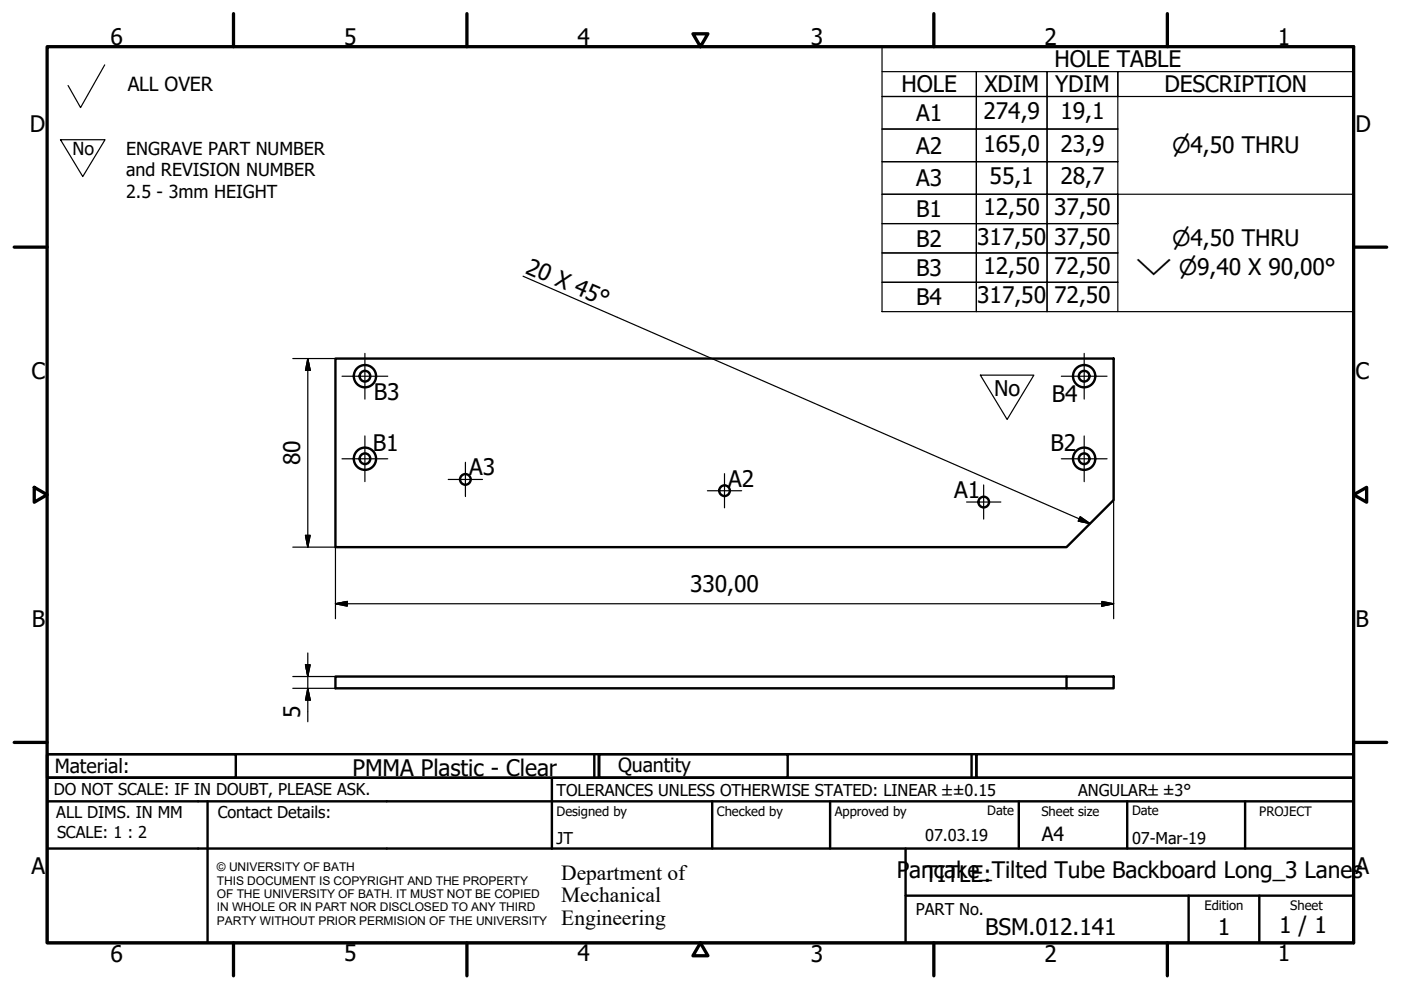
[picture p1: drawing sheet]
<svg xmlns="http://www.w3.org/2000/svg" width="297mm" height="210mm" viewBox="0 0 297 210" stroke-linecap="round" stroke-linejoin="round" font-family="sans-serif">
<!-- layer: Visible (ISO) -->
<g fill="none" stroke="#000" stroke-width=".51">
<path d="M71.1 76h165v30l-10 10h-155zM226.1 143.4h10v2.5h-10zM226.1 143.4h-155v2.5h155"/>
<circle cx="77.4" cy="79.8" r="1.13"/>
<circle cx="77.4" cy="79.8" r="2.36"/>
<circle cx="229.9" cy="79.8" r="2.36"/>
<circle cx="229.9" cy="79.8" r="1.13"/>
<circle cx="77.4" cy="97.3" r="1.13"/>
<circle cx="77.4" cy="97.3" r="2.36"/>
<circle cx="229.9" cy="97.3" r="2.36"/>
<circle cx="229.9" cy="97.3" r="1.13"/>
<circle cx="98.7" cy="101.6" r="1.13"/>
<circle cx="153.6" cy="104" r="1.13"/>
<circle cx="208.6" cy="106.5" r="1.13"/>
</g>
<!-- layer: Border (ISO) -->
<g fill="none" stroke="#000" stroke-width=".7">
<path d="M10 9.9h277v190h-277zM49.5 2.9v7M99 2.9v7M146.9 7.2h3.2l-1.6 2.7zM198 2.9v7M247.5 2.9v7M3 52.4h7M287 52.4h7M7.3 103.3l2.7 1.6-2.7 1.6zM287 104.9l2.8-1.6v3.2zM3 157.4h7M287 157.4h7"/>
<path d="M49.5 199.9v7M99 199.9v7M148.5 199.9l1.6 2.7h-3.2zM198 199.9v7M247.5 199.9v7"/>
</g>
<!-- layer: Title (ISO) -->
<g fill="none" stroke="#000" stroke-width=".51">
<path d="M10 159.9h40v5h-40zM10 159.9h117v5h-117zM126 159.9v5M127 159.9h40v5h-40zM127 159.9h80v5h-80zM206 159.9v5M207 159.9h80v5h-80zM10 169.9v-5h277v5M10 169.9h277v30h-277zM10 179.9h277M44 169.9v30M117 164.9v15"/>
<path d="M151 169.9v10M176 169.9v10M192 179.9v20M216 169.9v10M239 169.9v10M264 169.9v10M192 189.9h95M252 189.9v10M267 189.9v10"/>
</g>
<!-- layer: Symbol (ISO) -->
<g fill="none" stroke="#000" stroke-width=".25">
<path d="M187 15.2h20v5.3h-20h20v6.9h-20h20v6.9h-20h20v6.9h-20h20v6.2h-20h20v6.2h-20h20v6.3h-20h20v6.2v-6.2h15v6.2v-6.2h15v6.2M187 9.9h100v56.2h-100zM207 15.2h15v5.3h-15zM222 15.2h15v5.3h-15zM287 15.2h-50v5.3h50M207 20.5h15v6.9h-15zM207 27.4h15v6.9h-15zM207 34.3h15v6.9h-15zM222 20.5h15v6.9h-15zM222 27.4h15v6.9h-15zM222 34.3h15v6.9h-15zM110.9 58.6l120.2 52.4"/>
<path d="M207 41.2h15v6.2h-15zM207 47.4h15v6.2h-15zM207 53.6h15v6.3h-15zM222 41.2h15v6.2h-15zM222 47.4h15v6.2h-15zM222 53.6h15v6.3h-15zM237 47.4v-6.2h50v6.2M229 109.6l2.1 1.4-2.5-.5z"/>
</g>
<!-- layer: Sketch Geometry (ISO) -->
<path d="M22.2 13.8l-5.1 9-2.7-4.7M12.8 29.6h9.5l-4.8 7.8zM207.9 79.5h11.3l-5.7 9.4z" fill="none" stroke="#000" stroke-width=".25"/>
<path d="M213.5 98.3h.1" fill="none" stroke="#fff" stroke-width=".21"/>
<!-- layer: Center Mark (ISO) -->
<g fill="none" stroke="#000" stroke-width=".25">
<path d="M72.5 79.8h9.7M77.4 74.9v9.7M225 79.8h9.7M229.9 74.9v9.7M72.5 97.3h9.7M77.4 92.4v9.7M98.7 98v7.3M225 97.3h9.7M229.9 92.4v9.7M95 101.7h7.3M150 104h7.2M153.6 100.4v7.3"/>
<path d="M204.9 106.4h7.3M208.6 102.8v7.3"/>
</g>
<!-- layer: Dimension (ISO) -->
<g fill="none" stroke="#000" stroke-width=".25">
<path d="M62.1 76h9M65.3 76l.5 2.5h-1zM65.3 76v40M62.1 116h9v15.2M64.8 113.5h1l-.5 2.5zM236.1 106v25.2M65.3 138.4v14.6M71.1 128l2.5-.5v1zM71.1 128h165M233.6 127.5l2.5 .5-2.5 .5zM62.1 145.9h9M62.1 143.4h9"/>
<path d="M64.8 140.9h1l-.5 2.5zM65.3 145.9l.5 2.5h-1z"/>
</g>
<path d="M65.3 76l.5 2.5zM65.3 76l.5 2.5h-1zM64.8 113.5l.5 2.5zM64.8 113.5h1l-.5 2.5zM71.1 128l2.5-.5zM71.1 128l2.5-.5v1zM233.6 128.5l2.5-.5zM233.6 127.5l2.5 .5-2.5 .5zM64.8 140.9l.5 2.5zM64.8 140.9h1l-.5 2.5zM65.3 145.9l.5 2.5zM65.3 145.9l.5 2.5h-1z" fill="#000" stroke="#000" stroke-width=".25"/>
<!-- layer: Symbol (ISO) -->
<path d="M228.6 110.5l2.5 .5zM229 109.6l2.1 1.4-2.5-.5z" fill="#000" stroke="#000" stroke-width=".25"/>
<g font-size="4.8">
<text x="23.4" y="9.5">6</text>
<text x="72.9" y="9.5">5</text>
<text x="122.4" y="9.5">4</text>
<text x="171.9" y="9.5">3</text>
<text x="221.4" y="9.5">2</text>
<text x="270.9" y="9.5">1</text>
<text x="223.6" y="14.3">HOLE TABLE</text>
<text x="191.1" y="19.6">HOLE</text>
<text x="208.7" y="19.6">XDIM</text>
<text x="223.7" y="19.6">YDIM</text>
<text x="246.9" y="19.6">DESCRIPTION</text>
<text x="6.3" y="27.9">D</text>
<text x="194.2" y="25.7">A1</text>
<text x="208.5" y="25.3">274,9</text>
<text x="224.8" y="25.3">19,1</text>
<text x="287.4" y="27.9">D</text>
<text x="194.2" y="32.6">A2</text>
<text x="208.5" y="32.2">165,0</text>
<text x="224.8" y="32.2">23,9</text>
<text x="194.2" y="39.5">A3</text>
<text x="209.8" y="39">55,1</text>
<text x="224.8" y="39.1">28,7</text>
<text x="194.3" y="46.1">B1</text>
<text x="208.5" y="45.6">12,50</text>
<text x="223.5" y="45.6">37,50</text>
<text x="194.3" y="52.3">B2</text>
<text x="207.2" y="51.9">317,50</text>
<text x="223.5" y="51.9">37,50</text>
<text x="111.2" y="57.8" transform="rotate(24 111.2 57.8)">20 X 45°</text>
<text x="194.3" y="58.5">B3</text>
<text x="208.5" y="58.1">12,50</text>
<text x="223.5" y="58.1">72,50</text>
<text x="194.3" y="64.7">B4</text>
<text x="207.2" y="64.3">317,50</text>
<text x="223.5" y="64.3">72,50</text>
<text x="6.7" y="80.4">C</text>
<text x="287.4" y="80.4">C</text>
<text x="79.3" y="84.7">B3</text>
<text x="223" y="85.2">B4</text>
<text x="79" y="95.6">B1</text>
<text x="222.7" y="95.6">B2</text>
<text x="63.7" y="98.7" transform="rotate(-90 63.7 98.7)">80</text>
<text x="99.5" y="100.8">A3</text>
<text x="154.4" y="103.2">A2</text>
<text x="202.3" y="105.6">A1</text>
<text x="146.3" y="125.6">330,00</text>
<text x="6.8" y="132.9">B</text>
<text x="287.4" y="132.9">B</text>
<text x="63.7" y="152.3" transform="rotate(-90 63.7 152.3)">5</text>
<text x="74.8" y="164.6">PMMA Plastic - Clear</text>
<text x="6.7" y="185.4">A</text>
<text x="190.1" y="186.2">P</text>
<text x="192.8" y="186.2">anTcIaTkLeE_:Tilted Tube Backboard Long_3 LanesA</text>
<text x="271.2" y="197.9">1 / 1</text>
<text x="23.4" y="203.9">6</text>
<text x="72.9" y="203.8">5</text>
<text x="122.4" y="203.8">4</text>
<text x="171.9" y="203.9">3</text>
<text x="208.9" y="198.2">BSM.012.141</text>
<text x="221.4" y="203.9">2</text>
<text x="258.2" y="198.2">1</text>
<text x="270.9" y="203.8">1</text>
</g>
<g font-size="4.6">
<text x="248.5" y="32.5">⌀4,50 THRU</text>
<text x="248.5" y="52.3">⌀4,50 THRU</text>
<text x="240.8" y="58.4">⌵ ⌀9,40 X 90,00°</text>
<text x="210.8" y="84">No</text>
<text x="119" y="186.5">Department of</text>
<text x="119" y="191.3">Mechanical</text>
<text x="119" y="196">Engineering</text>
</g>
<g font-size="4.1">
<text x="27.1" y="19.2">ALL OVER</text>
<text x="11.6" y="163.9">Material:</text>
<text x="131" y="163.7">Quantity</text>
<text x="220.9" y="178.4">A4</text>
</g>
<g font-size="3.8">
<text x="15.4" y="32.9">No</text>
<text x="26.8" y="32.9">ENGRAVE PART NUMBER</text>
<text x="26.8" y="37.4">and REVISION NUMBER</text>
<text x="26.8" y="41.9">2.5 - 3mm HEIGHT</text>
</g>
<g font-size="3.5">
<text x="11.4" y="168.5">DO NOT SCALE: IF IN DOUBT, PLEASE ASK.</text>
<text x="11.9" y="173.5">ALL DIMS. IN MM</text>
<text x="46.2" y="173.5">Contact Details:</text>
<text x="118" y="168.8">TOLERANCES UNLESS OTHERWISE STATED: LINEAR ±±0.15</text>
<text x="228.6" y="168.8">ANGULAR±±3°</text>
<text x="12.1" y="177.6">SCALE: 1 : 2</text>
<text x="118" y="178.9">JT</text>
<text x="196.2" y="178.3">07.03.19</text>
<text x="240" y="178.9">07-Mar-19</text>
<text x="194.2" y="194.1">PART No.</text>
</g>
<g font-size="2.8">
<text x="118" y="173">Designed by</text>
<text x="152" y="173">Checked by</text>
<text x="177" y="173">Approved by</text>
<text x="209.3" y="172.9">Date</text>
<text x="220.8" y="173">Sheet size</text>
<text x="240" y="172.9">Date</text>
<text x="267" y="172.9">PROJECT</text>
<text x="255.4" y="193">Edition</text>
<text x="273.6" y="193">Sheet</text>
</g>
<g font-size="2.5">
<text x="46" y="184.7">© UNIVERSITY OF BATH</text>
<text x="46" y="187.6">THIS DOCUMENT IS COPYRIGHT AND THE PROPERTY</text>
<text x="46" y="190.4">OF THE UNIVERSITY OF BATH. IT MUST NOT BE COPIED</text>
<text x="46" y="193.2">IN WHOLE OR IN PART NOR DISCLOSED TO ANY THIRD</text>
<text x="46" y="196.1">PARTY WITHOUT PRIOR PERMISION OF THE UNIVERSITY</text>
</g>
</svg>
